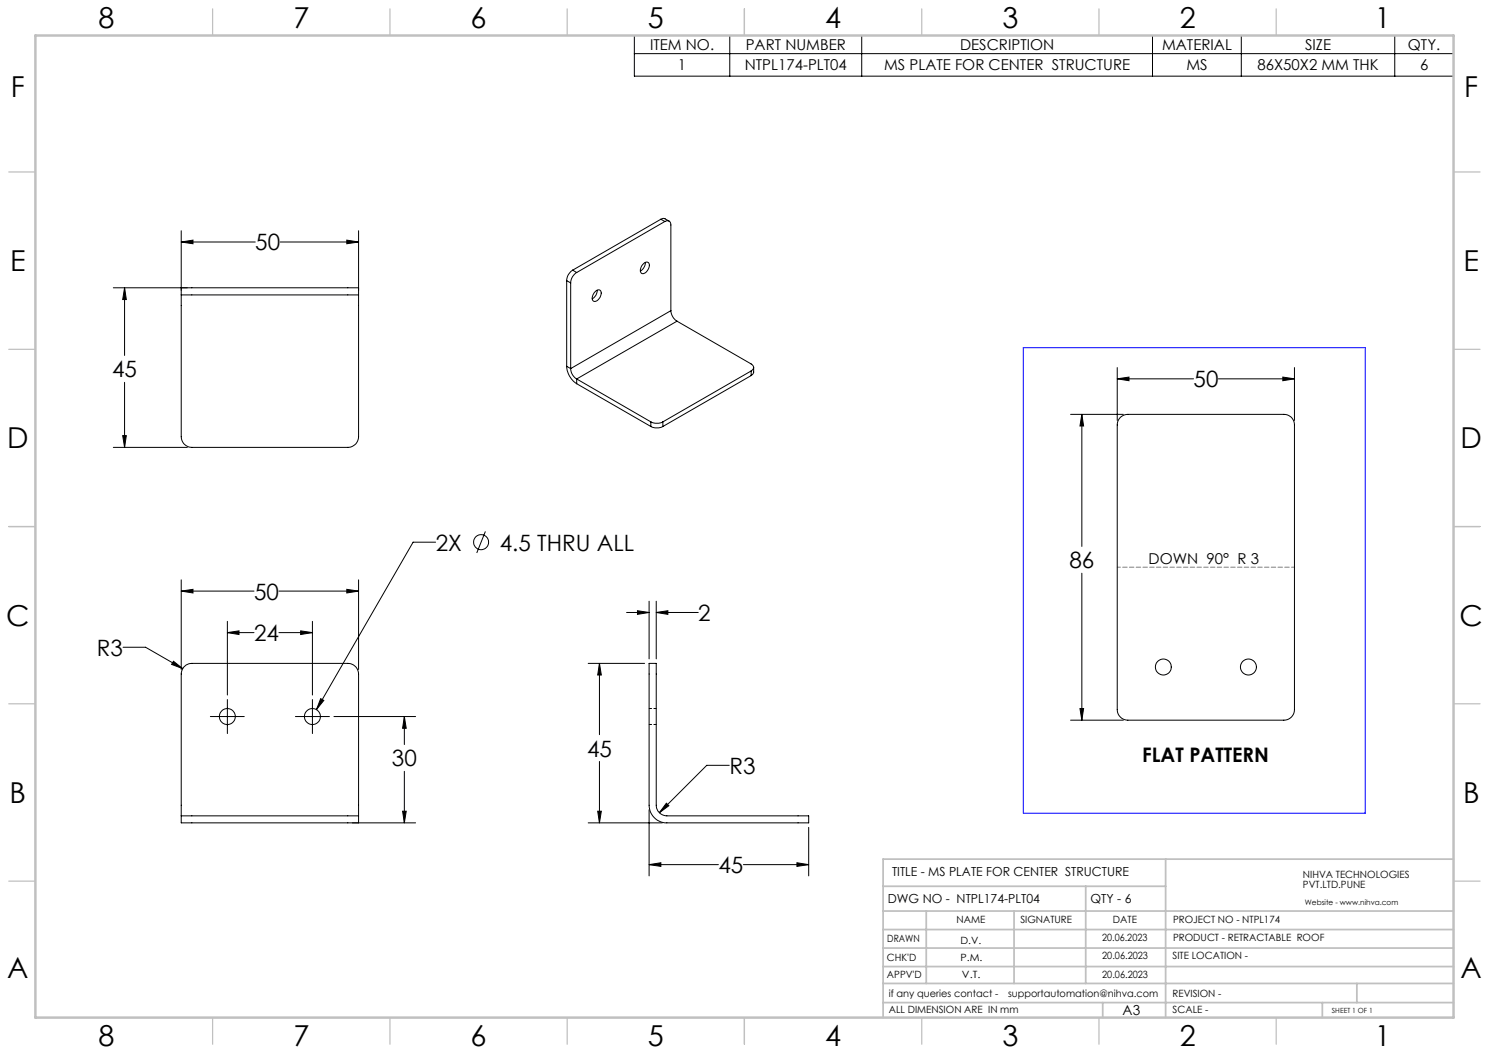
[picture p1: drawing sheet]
<svg xmlns="http://www.w3.org/2000/svg" width="420mm" height="297mm" viewBox="0 0 420 297" stroke-linecap="round" stroke-linejoin="round" font-family="sans-serif">
<g fill="none" stroke="#000" stroke-width=".28">
<path d="M178.9 10h231.1v11.5h-231.1zM178.9 15.1h231.1M205.8 10v11.5M243.1 10v11.5M325.1 10v11.5M350.1 10v11.5M393.4 10v11.5M51.1 68.3l3.3-.6v1.1zM51.1 65.1v18.1M51.1 68.3h20.9M79 68.3h22.1M97.8 67.7l3.3 .6-3.3 .5z"/>
<path d="M101.1 65.1v18.1M159.8 79.2l1.2 .6M159.8 79.2v24.1M161 79.8v24.2M161.5 76.2a3.6 3.6 0 0 0-1.7 3M161.5 76.2l1.2 .7M162.7 76.9l-.3 .1a3.7 3.7 0 0 0-1.4 2.8M181.3 74.6a1 1 0 0 1 1.5-.6 1 1 0 0 1 .2 1.6l-.1 .2a1.56 1.56 0 0 1-2 1.2 1.93 1.93 0 0 1 .4-2.4zM182 74l-.1 .9-.4 .8-.9 .7M186.4 61.8l1.1-.1 1.2 .7M186.4 61.8l1.1 .7M186.4 61.8l-24.9 14.4"/>
<path d="M187.5 62.5a1.04 1.04 0 0 1 1.2-.1 1.04 1.04 0 0 1 .5 1.1v24.1M187.5 62.5l-24.8 14.4M32 81.2h20.8M35.1 81.2l.5 3.3h-1zM35.1 81.2v19.1M51.1 81.2h50M51.1 83.2h50M51.1 83.2v40a3 3 0 0 0 3 3h44a3.1 3.1 0 0 0 3-3v-40M167.7 82.4a1.01 1.01 0 0 1 1.5-.6 1.01 1.01 0 0 1 .2 1.6 1.67 1.67 0 0 1-2.1 1.4 1.93 1.93 0 0 1 .4-2.4zM168.5 81.8l-.4 1.5-1.1 1M189.2 87.6a3.8 3.8 0 0 0 1.8 3M189.2 87.6l-28.2 16.4"/>
<path d="M191 90.6l20.9 12.1a1.04 1.04 0 0 1 .7 .9 1.04 1.04 0 0 1-.7 1M191 90.6l-28.3 16.3M35.1 107.8v18.4M159.8 103.3a6.2 6.2 0 0 0 2.9 4.9M159.8 103.3l1.2 .7M161 104a3.6 3.6 0 0 0 1.7 2.9M162.7 106.9l20.9 12.1M162.7 106.9v1.3M162.7 108.2l20.9 12.1M183.6 119a3.9 3.9 0 0 0 3.4 0M183.6 119v1.3M187 119v1.3"/>
<path d="M211.9 104.6l-24.9 14.4M211.9 104.6v1.3M211.9 105.9l-24.9 14.4M212.6 103.6v1.5l-.7 .8M302 116.9h14.9M305.2 116.9l.4 3.3h-1zM305.2 116.9v37.2M315.1 106.9l3.4-.5v1zM315.1 103.7v14.9M315.1 106.9h21.6M316 117.7l1.2-.7 .9-.1h44a2.9 2.9 0 0 1 3 3v80.2a2.95 2.95 0 0 1-3 3h-44a3 3 0 0 1-3-3v-80.2l.2-1zM343.7 106.9h21.4"/>
<path d="M361.8 106.4l3.3 .5-3.3 .5zM365.1 103.7v14.9M32 126.2h20.8M34.6 122.9h1l-.5 3.3zM183.6 120.3a3.9 3.9 0 0 0 3.4 0M122.9 152.9h-6.4l-27.2 47.3M136.9 149.9l-2.4 6.1M51.1 166.7l3.3-.5v1zM51.1 163.5v25.3M51.1 166.7h20.5M64.1 178.4l3.3-.5v1.1zM64.1 175.3v20.7"/>
<path d="M64.1 178.4h7.5M78.7 166.7h22.4M78.7 178.4h9.4M84.8 177.9l3.3 .5-3.3 .6zM88.1 175.3v20.7M97.8 166.2l3.3 .5-3.3 .5zM101.1 163.5v25.3M176.7 172.8h6.4M179.8 172.3l3.3 .5-3.3 .5zM183.1 169.6v16.2M185.1 172.8l3.3-.5v1zM185.1 169.6v16.2"/>
<path d="M185.1 172.8h11.9M305.2 161.7v41.4M34.7 182.6h6.4l10.4 6M48.9 186.5l2.6 2.1-3.1-1.2zM64.1 197.3v9.6M88.1 197.3v9.6M90.5 197.1l.8 .5-2 2.6zM165.9 187.1h15.9M169.1 187.1l.5 3.3h-1zM169.1 187.1v20.1M183.1 187.1h2v40a3.1 3.1 0 0 0 3 3h40v2h-40a5 5 0 0 1-5-5zM304.6 199.8h1l-.4 3.3z"/>
<path d="M59.3 202.1h9.6M83.3 202.1h9.6M94.2 202.1h23M114.1 202.1l.5 3.3h-1zM114.1 202.1v7.9M114.1 217.6v14.5M169.1 214.8v17.3M205.7 215.9h-6.3l-13.4 13.3M302 203.1h14.9M51.1 230.1v2h50v-2M51.1 230.1h50M51.1 230.1v-40a3 3 0 0 1 3-3h44a3.1 3.1 0 0 1 3 3v40"/>
<path d="M99.4 232.1h17.8M113.6 228.8h1l-.5 3.3zM165.9 232.1h20.9M168.6 228.8h1l-.5 3.3zM183.1 228.4v18.6M188 226.6l.7 .7-2.7 1.9zM228.1 233.4v13.6M183.1 243.9l3.3-.6v1.1zM183.1 243.9h19.5M209.7 243.9h18.4M224.8 243.3l3.3 .6-3.3 .5z"/>
<circle cx="135.7" cy="152.9" r="2.13"/>
<circle cx="328.1" cy="188.1" r="2.24"/>
<circle cx="352.2" cy="188.1" r="2.25"/>
<circle cx="64.1" cy="202.1" r="2.25"/>
<circle cx="88.1" cy="202.1" r="2.26"/>
</g>
<path d="M365.2 160h-50" fill="none" stroke="#808080" stroke-width=".28" stroke-dasharray="1.3 .6" stroke-dashoffset=".4"/>
<g fill="none" stroke="#c0c0c0" stroke-width=".35">
<path d="M60 2.5v7.5M110 2.5v7.5M160 2.5v7.5M210 2.5v7.5M260 2.5v7.5M310 2.5v7.5M360 2.5v7.5M2.5 48.5h7.5M410 48.5h7.5M2.5 98.5h7.5M410 98.5h7.5M2.5 148.5h7.5"/>
<path d="M410 148.5h7.5M2.5 198.5h7.5M410 198.5h7.5M2.5 248.5h7.5M410 248.5h7.5M60 287v7.5M110 287v7.5M160 287v7.5M210 287v7.5M260 287v7.5M310 287v7.5M360 287v7.5"/>
</g>
<g fill="none" stroke="#c0c0c0" stroke-width=".5">
<path d="M249.1 257h160.9M249.1 250h79.7M261.3 257v20.4M286 257v20.4M306.2 250v27.4M328.8 242.3v44.7M410 242.3h-160.9v44.7M249.1 272.6h160.9M249.1 267.4h160.9M249.1 262.2h160.9M249.1 277.4h160.9M382.7 277.4v5.4"/>
<path d="M249.1 282.8h160.9M311 282.8v4.2M373 282.8v4.2"/>
</g>
<path d="M10 10h400v277h-400z" fill="none" stroke="#c0c0c0" stroke-width=".7"/>
<path d="M288.6 98.1h96.5v131.3h-96.5z" fill="none" stroke="#00f" stroke-width=".28"/>
<path d="M97.8 166.2l3.3 .5-3.3 .5zM51.1 166.7l3.3-.5v1zM90.5 197.1l-1.2 3.1 2-2.6zM48.9 186.5l-.5 .9 3.1 1.2zM64.1 178.4l3.3-.5v1.1zM84.8 177.9l3.3 .5-3.3 .6zM114.1 202.1l.5 3.3h-1zM113.6 228.8h1l-.5 3.3zM97.8 67.7l3.3 .6-3.3 .5zM51.1 68.3l3.3-.6v1.1zM35.1 81.2l.5 3.3h-1zM34.6 122.9h1l-.5 3.3zM179.8 172.3l3.3 .5-3.3 .5zM185.1 172.8l3.3-.5v1zM169.1 187.1l.5 3.3h-1zM168.6 228.8h1l-.5 3.3zM183.1 243.9l3.3-.6v1.1zM224.8 243.3l3.3 .6-3.3 .5zM188 226.6l-2 2.6 2.7-1.9zM315.1 106.9l3.4-.5v1zM361.8 106.4l3.3 .5-3.3 .5zM305.2 116.9l.4 3.3h-1zM304.6 199.8h1l-.4 3.3z" fill="#000"/>
<path d="M185.1 199.8h-2M183.1 204.3h2" fill="none" stroke="#000" stroke-width=".28" stroke-dasharray="1.3 .6" stroke-dashoffset=".6"/>
<g font-size="8.1">
<text x="27.8" y="8">8</text>
<text x="82.8" y="8">7</text>
<text x="132.8" y="8">6</text>
<text x="182.8" y="8">5</text>
<text x="232.8" y="8">4</text>
<text x="282.8" y="8">3</text>
<text x="332.8" y="8">2</text>
<text x="387.8" y="8">1</text>
<text x="3" y="27.2">F</text>
<text x="413" y="27.2">F</text>
<text x="2.8" y="76.5">E</text>
<text x="412.8" y="76.5">E</text>
<text x="2" y="126.5">D</text>
<text x="412" y="126.5">D</text>
<text x="1.7" y="176.5">C</text>
<text x="411.7" y="176.5">C</text>
<text x="2.7" y="226.5">B</text>
<text x="412.7" y="226.5">B</text>
<text x="2" y="275.7">A</text>
<text x="412" y="275.7">A</text>
<text x="27.8" y="295">8</text>
<text x="82.8" y="295">7</text>
<text x="132.8" y="295">6</text>
<text x="182.8" y="295">5</text>
<text x="232.8" y="295">4</text>
<text x="282.8" y="295">3</text>
<text x="332.8" y="295">2</text>
<text x="387.8" y="295">1</text>
</g>
<g font-size="6.3">
<text x="72" y="70.6">50</text>
<text x="31.6" y="106.4">45</text>
<text x="336.7" y="109.3">50</text>
<text x="122.9" y="155.3">2X</text>
<text x="141" y="155.3">4.5 THRU ALL</text>
<text x="301.6" y="160.3">86</text>
<text x="71.7" y="169.1">50</text>
<text x="197" y="175.2">2</text>
<text x="27.3" y="184.9">R3</text>
<text x="71.7" y="180.8">24</text>
<text x="165.6" y="213.4">45</text>
<text x="110.6" y="216.2">30</text>
<text x="205.7" y="218.2">R3</text>
<text x="202.7" y="246.3">45</text>
</g>
<text font-size="5.6" x="322.2" y="215">FLAT PATTERN</text>
<g font-size="4.2">
<text x="183.4" y="14.1">ITEM NO.</text>
<text x="210.4" y="14.1">PART NUMBER</text>
<text x="270.8" y="14.1">DESCRIPTION</text>
<text x="327.8" y="14.1">MATERIAL</text>
<text x="368.1" y="14.1">SIZE</text>
<text x="397.1" y="14.1">QTY.</text>
<text x="191.2" y="19.8">1</text>
<text x="210.1" y="19.8">NTPL174-PLT04</text>
<text x="249.4" y="19.8">MS PLATE FOR CENTER STRUCTURE</text>
<text x="334.6" y="19.8">MS</text>
<text x="354.7" y="19.8">86X50X2 MM THK</text>
<text x="400.5" y="19.8">6</text>
<text x="324" y="159.1">DOWN 90° R 3</text>
</g>
<text font-size="3.9" x="316.7" y="286.4">A3</text>
<g font-size="3.5">
<text x="251.6" y="247.2">TITLE - MS PLATE FOR CENTER STRUCTURE</text>
<text x="250.4" y="254.8">DWG NO - NTPL174-PLT04</text>
<text x="307.6" y="254.8">QTY - 6</text>
</g>
<g font-size="2.8">
<text x="367.5" y="247.7">NIHVA TECHNOLOGIES</text>
<text x="367.5" y="250.5">PVT.LTD.PUNE</text>
<text x="269.8" y="260.4">NAME</text>
<text x="287.8" y="260.4">SIGNATURE</text>
<text x="313.9" y="260.5">DATE</text>
<text x="330.9" y="260.5">PROJECT NO - NTPL174</text>
<text x="250.3" y="265.7">DRAWN</text>
<text x="270.9" y="266.1">D.V.</text>
<text x="310.9" y="265.5">20.06.2023</text>
<text x="330.9" y="265.5">PRODUCT - RETRACTABLE ROOF</text>
<text x="250.2" y="271.1">CHK'D</text>
<text x="250.2" y="275.8">APPV'D</text>
<text x="270.9" y="271.1">P.M.</text>
<text x="271.3" y="275.8">V.T.</text>
<text x="310.9" y="270.6">20.06.2023</text>
<text x="310.9" y="275.7">20.06.2023</text>
<text x="330.7" y="270.6">SITE LOCATION -</text>
<text x="250.7" y="281.1">if any queries contact -</text>
<text x="284.3" y="281.1">supportautomation@nihva.com</text>
<text x="330.7" y="281.1">REVISION -</text>
<text x="250.7" y="285.6">ALL DIMENSION ARE IN mm</text>
<text x="330.7" y="285.6">SCALE -</text>
</g>
<text font-size="2.1" x="368.1" y="255.1">Website - www.nihva.com</text>
<text font-size="2" x="375.7" y="285.6">SHEET 1 OF 1</text>
</svg>
